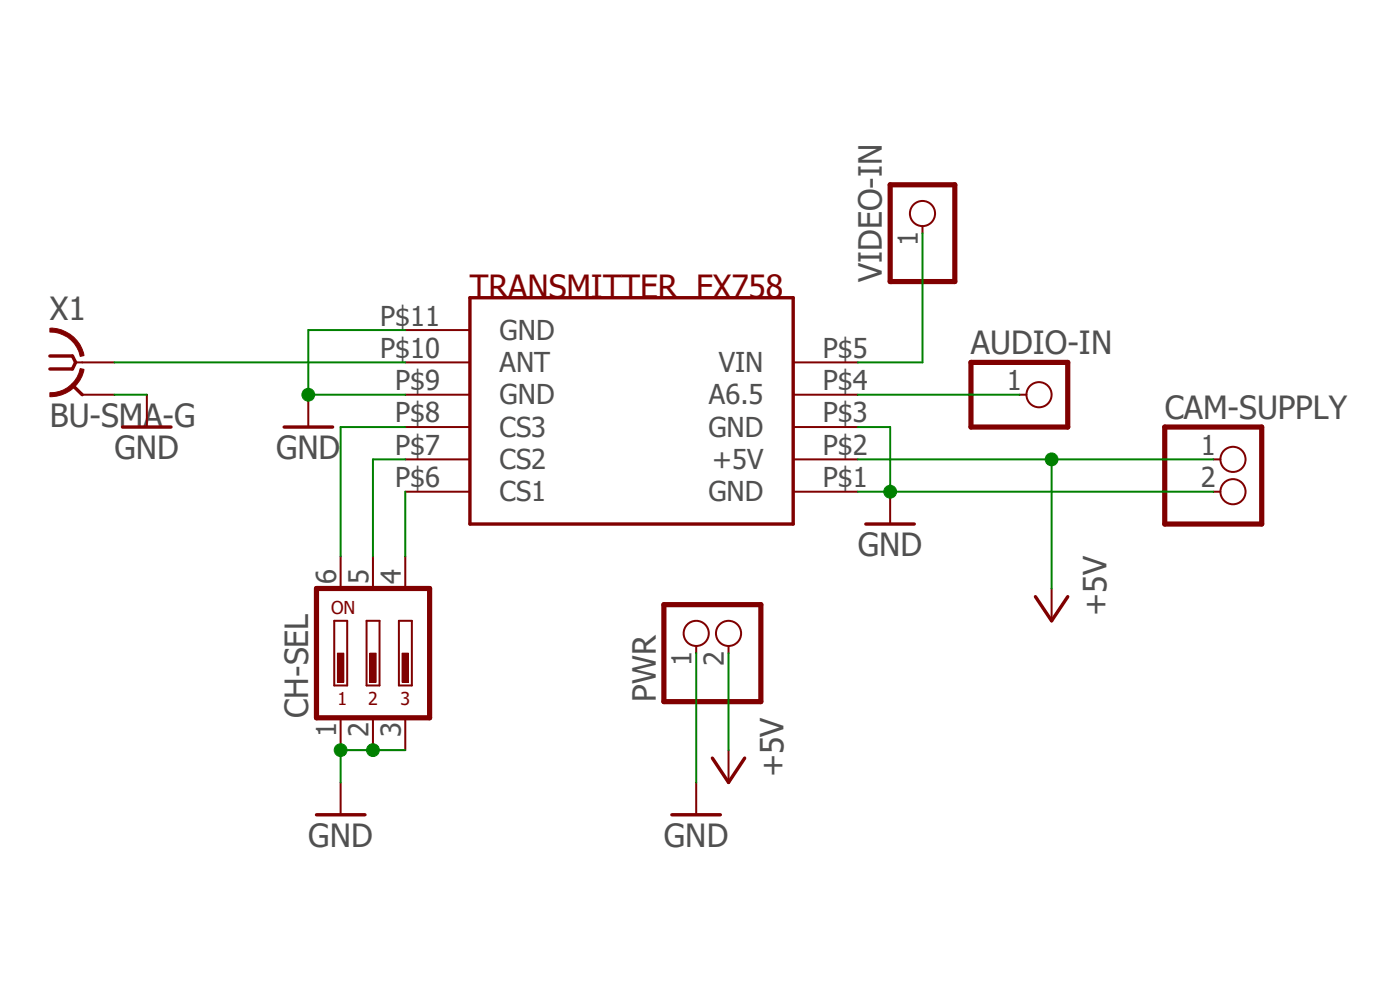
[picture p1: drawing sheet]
<?xml version="1.0" encoding="utf-8"?>
<!DOCTYPE eagle SYSTEM "eagle.dtd">
<eagle version="8.1.1">
<drawing>
<settings>
<setting alwaysvectorfont="no"/>
<setting verticaltext="up"/>
</settings>
<grid distance="0.1" unitdist="inch" unit="inch" style="lines" multiple="1" display="no" altdistance="0.01" altunitdist="inch" altunit="inch"/>
<schematic xreflabel="%F%N/%S.%C%R" xrefpart="/%S.%C%R">
<libraries>
<library name="hi-link">
<symbols>
<symbol name="FX758">
<wire x1="-12.7" y1="10.16" x2="12.7" y2="10.16" width="0.254" layer="94"/>
<wire x1="12.7" y1="10.16" x2="12.7" y2="-7.62" width="0.254" layer="94"/>
<pin name="GND@1" x="-17.78" y="7.62" length="middle"/>
<pin name="ANT" x="-17.78" y="5.08" length="middle"/>
<pin name="GND@2" x="-17.78" y="2.54" length="middle"/>
<pin name="CS3" x="-17.78" y="0" length="middle"/>
<pin name="CS2" x="-17.78" y="-2.54" length="middle"/>
<pin name="CS1" x="-17.78" y="-5.08" length="middle"/>
<pin name="VIN" x="17.78" y="5.08" length="middle" rot="R180"/>
<pin name="A6.5" x="17.78" y="2.54" length="middle" rot="R180"/>
<pin name="GND@3" x="17.78" y="0" length="middle" rot="R180"/>
<pin name="+5V" x="17.78" y="-2.54" length="middle" rot="R180"/>
<pin name="GND@4" x="17.78" y="-5.08" length="middle" rot="R180"/>
<wire x1="-12.7" y1="-7.62" x2="-12.7" y2="10.16" width="0.254" layer="94"/>
<wire x1="-12.7" y1="-7.62" x2="12.7" y2="-7.62" width="0.254" layer="94"/>
<text x="-12.7" y="10.16" size="1.778" layer="94">&gt;NAME</text>
<text x="5.08" y="10.16" size="1.778" layer="94">FX758</text>
</symbol>
</symbols>
<devicesets>
<deviceset name="FX758">
<gates>
<gate name="G$1" symbol="FX758" x="0" y="0"/>
</gates>
<devices>
<device name="" package="FX758">
<connects>
<connect gate="G$1" pin="+5V" pad="P$2"/>
<connect gate="G$1" pin="A6.5" pad="P$4"/>
<connect gate="G$1" pin="ANT" pad="P$10"/>
<connect gate="G$1" pin="CS1" pad="P$6"/>
<connect gate="G$1" pin="CS2" pad="P$7"/>
<connect gate="G$1" pin="CS3" pad="P$8"/>
<connect gate="G$1" pin="GND@1" pad="P$11"/>
<connect gate="G$1" pin="GND@2" pad="P$9"/>
<connect gate="G$1" pin="GND@3" pad="P$3"/>
<connect gate="G$1" pin="GND@4" pad="P$1"/>
<connect gate="G$1" pin="VIN" pad="P$5"/>
</connects>
<technologies>
<technology name=""/>
</technologies>
</device>
</devices>
</deviceset>
</devicesets>
</library>
<library name="con-coax">
<symbols>
<symbol name="BNC-FGND">
<wire x1="0" y1="-2.54" x2="-0.762" y2="-1.778" width="0.254" layer="94"/>
<wire x1="0" y1="0" x2="-0.508" y2="0" width="0.1524" layer="94"/>
<wire x1="-2.54" y1="0.508" x2="-0.762" y2="0.508" width="0.254" layer="94"/>
<wire x1="-0.762" y1="0.508" x2="-0.508" y2="0" width="0.254" layer="94"/>
<wire x1="-0.508" y1="0" x2="-0.762" y2="-0.508" width="0.254" layer="94"/>
<wire x1="-0.762" y1="-0.508" x2="-2.54" y2="-0.508" width="0.254" layer="94"/>
<wire x1="-2.54" y1="2.54" x2="0" y2="0.508" width="0.3048" layer="94" curve="-79.611142" cap="flat"/>
<wire x1="-2.54" y1="-2.54" x2="0" y2="-0.508" width="0.3048" layer="94" curve="79.611142" cap="flat"/>
<text x="-2.54" y="-5.08" size="1.778" layer="96">&gt;VALUE</text>
<text x="-2.54" y="3.302" size="1.778" layer="95">&gt;NAME</text>
<pin name="1" x="2.54" y="0" visible="off" length="short" direction="pas" rot="R180"/>
<pin name="2" x="2.54" y="-2.54" visible="off" length="short" direction="pas" rot="R180"/>
</symbol>
</symbols>
<devicesets>
<deviceset name="BU-SMA-G" prefix="X">
<gates>
<gate name="G1" symbol="BNC-FGND" x="0" y="0"/>
</gates>
<devices>
<device name="" package="BU-SMA-G">
<connects>
<connect gate="G1" pin="1" pad="1"/>
<connect gate="G1" pin="2" pad="2 3 4 5"/>
</connects>
<technologies>
<technology name="">
<attribute name="MF" value="" constant="no"/>
<attribute name="MPN" value="" constant="no"/>
<attribute name="OC_FARNELL" value="unknown" constant="no"/>
<attribute name="OC_NEWARK" value="unknown" constant="no"/>
</technology>
</technologies>
</device>
</devices>
</deviceset>
</devicesets>
</library>
<library name="supply1">
<symbols>
<symbol name="GND">
<wire x1="-1.905" y1="0" x2="1.905" y2="0" width="0.254" layer="94"/>
<text x="-2.54" y="-2.54" size="1.778" layer="96">&gt;VALUE</text>
<pin name="GND" x="0" y="2.54" visible="off" length="short" direction="sup" rot="R270"/>
</symbol>
<symbol name="+5V">
<wire x1="1.27" y1="-1.905" x2="0" y2="0" width="0.254" layer="94"/>
<wire x1="0" y1="0" x2="-1.27" y2="-1.905" width="0.254" layer="94"/>
<text x="-2.54" y="-5.08" size="1.778" layer="96" rot="R90">&gt;VALUE</text>
<pin name="+5V" x="0" y="-2.54" visible="off" length="short" direction="sup" rot="R90"/>
</symbol>
</symbols>
<devicesets>
<deviceset name="GND" prefix="GND">
<gates>
<gate name="1" symbol="GND" x="0" y="0"/>
</gates>
<devices>
<device name="">
<technologies>
<technology name=""/>
</technologies>
</device>
</devices>
</deviceset>
<deviceset name="+5V" prefix="P+">
<gates>
<gate name="1" symbol="+5V" x="0" y="0"/>
</gates>
<devices>
<device name="">
<technologies>
<technology name=""/>
</technologies>
</device>
</devices>
</deviceset>
</devicesets>
</library>
<library name="switch-dil">
<symbols>
<symbol name="DIP03">
<wire x1="4.445" y1="5.08" x2="4.445" y2="-5.08" width="0.4064" layer="94"/>
<wire x1="4.445" y1="5.08" x2="-4.445" y2="5.08" width="0.4064" layer="94"/>
<wire x1="-4.445" y1="5.08" x2="-4.445" y2="-5.08" width="0.4064" layer="94"/>
<wire x1="-4.445" y1="-5.08" x2="4.445" y2="-5.08" width="0.4064" layer="94"/>
<wire x1="-2.032" y1="-2.54" x2="-3.048" y2="-2.54" width="0.1524" layer="94"/>
<wire x1="-3.048" y1="2.54" x2="-2.032" y2="2.54" width="0.1524" layer="94"/>
<wire x1="-2.032" y1="2.54" x2="-2.032" y2="-2.54" width="0.1524" layer="94"/>
<wire x1="-3.048" y1="-2.54" x2="-3.048" y2="2.54" width="0.1524" layer="94"/>
<wire x1="0.508" y1="-2.54" x2="-0.508" y2="-2.54" width="0.1524" layer="94"/>
<wire x1="-0.508" y1="2.54" x2="0.508" y2="2.54" width="0.1524" layer="94"/>
<wire x1="0.508" y1="2.54" x2="0.508" y2="-2.54" width="0.1524" layer="94"/>
<wire x1="-0.508" y1="-2.54" x2="-0.508" y2="2.54" width="0.1524" layer="94"/>
<wire x1="3.048" y1="-2.54" x2="2.032" y2="-2.54" width="0.1524" layer="94"/>
<wire x1="2.032" y1="2.54" x2="3.048" y2="2.54" width="0.1524" layer="94"/>
<wire x1="3.048" y1="2.54" x2="3.048" y2="-2.54" width="0.1524" layer="94"/>
<wire x1="2.032" y1="-2.54" x2="2.032" y2="2.54" width="0.1524" layer="94"/>
<text x="-5.08" y="-5.08" size="1.778" layer="95" rot="R90">&gt;NAME</text>
<text x="6.985" y="-5.08" size="1.778" layer="96" rot="R90">&gt;VALUE</text>
<text x="-2.794" y="-4.064" size="0.9906" layer="94" ratio="14">1</text>
<text x="-0.381" y="-4.064" size="0.9906" layer="94" ratio="14">2</text>
<text x="2.159" y="-4.064" size="0.9906" layer="94" ratio="14">3</text>
<text x="-3.302" y="3.048" size="0.9906" layer="94" ratio="14">ON</text>
<rectangle x1="-2.794" y1="-2.286" x2="-2.286" y2="0" layer="94"/>
<rectangle x1="-0.254" y1="-2.286" x2="0.254" y2="0" layer="94"/>
<rectangle x1="2.286" y1="-2.286" x2="2.794" y2="0" layer="94"/>
<pin name="4" x="2.54" y="7.62" visible="pad" length="short" direction="pas" rot="R270"/>
<pin name="5" x="0" y="7.62" visible="pad" length="short" direction="pas" rot="R270"/>
<pin name="6" x="-2.54" y="7.62" visible="pad" length="short" direction="pas" rot="R270"/>
<pin name="1" x="-2.54" y="-7.62" visible="pad" length="short" direction="pas" rot="R90"/>
<pin name="2" x="0" y="-7.62" visible="pad" length="short" direction="pas" rot="R90"/>
<pin name="3" x="2.54" y="-7.62" visible="pad" length="short" direction="pas" rot="R90"/>
</symbol>
</symbols>
<devicesets>
<deviceset name="DP03" prefix="S" uservalue="yes">
<gates>
<gate name="1" symbol="DIP03" x="0" y="0"/>
</gates>
<devices>
<device name="" package="DP-03">
<connects>
<connect gate="1" pin="1" pad="1"/>
<connect gate="1" pin="2" pad="2"/>
<connect gate="1" pin="3" pad="3"/>
<connect gate="1" pin="4" pad="4"/>
<connect gate="1" pin="5" pad="5"/>
<connect gate="1" pin="6" pad="6"/>
</connects>
<technologies>
<technology name="">
<attribute name="MF" value="" constant="no"/>
<attribute name="MPN" value="MCDP03" constant="no"/>
<attribute name="OC_FARNELL" value="1522004" constant="no"/>
<attribute name="OC_NEWARK" value="74M2976" constant="no"/>
</technology>
</technologies>
</device>
</devices>
</deviceset>
</devicesets>
</library>
<library name="pinhead">
<symbols>
<symbol name="PINHD1">
<wire x1="-6.35" y1="-2.54" x2="1.27" y2="-2.54" width="0.4064" layer="94"/>
<wire x1="1.27" y1="-2.54" x2="1.27" y2="2.54" width="0.4064" layer="94"/>
<wire x1="1.27" y1="2.54" x2="-6.35" y2="2.54" width="0.4064" layer="94"/>
<wire x1="-6.35" y1="2.54" x2="-6.35" y2="-2.54" width="0.4064" layer="94"/>
<text x="-6.35" y="3.175" size="1.778" layer="95">&gt;NAME</text>
<text x="-6.35" y="-5.08" size="1.778" layer="96">&gt;VALUE</text>
<pin name="1" x="-2.54" y="0" visible="pad" length="short" direction="pas" function="dot"/>
</symbol>
<symbol name="PINHD2">
<wire x1="-6.35" y1="-2.54" x2="1.27" y2="-2.54" width="0.4064" layer="94"/>
<wire x1="1.27" y1="-2.54" x2="1.27" y2="5.08" width="0.4064" layer="94"/>
<wire x1="1.27" y1="5.08" x2="-6.35" y2="5.08" width="0.4064" layer="94"/>
<wire x1="-6.35" y1="5.08" x2="-6.35" y2="-2.54" width="0.4064" layer="94"/>
<text x="-6.35" y="5.715" size="1.778" layer="95">&gt;NAME</text>
<text x="-6.35" y="-5.08" size="1.778" layer="96">&gt;VALUE</text>
<pin name="1" x="-2.54" y="2.54" visible="pad" length="short" direction="pas" function="dot"/>
<pin name="2" x="-2.54" y="0" visible="pad" length="short" direction="pas" function="dot"/>
</symbol>
</symbols>
<devicesets>
<deviceset name="PINHD-1X1" prefix="JP" uservalue="yes">
<gates>
<gate name="G$1" symbol="PINHD1" x="0" y="0"/>
</gates>
<devices>
<device name="" package="1X01">
<connects>
<connect gate="G$1" pin="1" pad="1"/>
</connects>
<technologies>
<technology name=""/>
</technologies>
</device>
</devices>
</deviceset>
<deviceset name="PINHD-1X2" prefix="JP" uservalue="yes">
<gates>
<gate name="G$1" symbol="PINHD2" x="0" y="0"/>
</gates>
<devices>
<device name="" package="1X02">
<connects>
<connect gate="G$1" pin="1" pad="1"/>
<connect gate="G$1" pin="2" pad="2"/>
</connects>
<technologies>
<technology name=""/>
</technologies>
</device>
<device name="/90" package="1X02/90">
<connects>
<connect gate="G$1" pin="1" pad="1"/>
<connect gate="G$1" pin="2" pad="2"/>
</connects>
<technologies>
<technology name=""/>
</technologies>
</device>
</devices>
</deviceset>
</devicesets>
</library>
</libraries>
<attributes>
</attributes>
<variantdefs>
</variantdefs>
<classes>
<class number="0" name="default" width="0" drill="0">
</class>
</classes>
<parts>
<part name="TRANSMITTER" library="hi-link" deviceset="FX758" device=""/>
<part name="X1" library="con-coax" deviceset="BU-SMA-G" device=""/>
<part name="GND1" library="supply1" deviceset="GND" device=""/>
<part name="GND3" library="supply1" deviceset="GND" device=""/>
<part name="GND5" library="supply1" deviceset="GND" device=""/>
<part name="CH-SEL" library="switch-dil" deviceset="DP03" device=""/>
<part name="GND2" library="supply1" deviceset="GND" device=""/>
<part name="VIDEO-IN" library="pinhead" deviceset="PINHD-1X1" device=""/>
<part name="AUDIO-IN" library="pinhead" deviceset="PINHD-1X1" device=""/>
<part name="CAM-SUPPLY" library="pinhead" deviceset="PINHD-1X2" device=""/>
<part name="P+1" library="supply1" deviceset="+5V" device=""/>
<part name="PWR" library="pinhead" deviceset="PINHD-1X2" device=""/>
<part name="P+2" library="supply1" deviceset="+5V" device=""/>
<part name="GND4" library="supply1" deviceset="GND" device=""/>
</parts>
<sheets>
<sheet>
<plain>
</plain>
<instances>
<instance part="TRANSMITTER" gate="G$1" x="0" y="0"/>
<instance part="X1" gate="G1" x="-43.18" y="5.08"/>
<instance part="GND1" gate="1" x="-38.1" y="0"/>
<instance part="GND3" gate="1" x="-25.4" y="0"/>
<instance part="GND5" gate="1" x="20.32" y="-7.62"/>
<instance part="CH-SEL" gate="1" x="-20.32" y="-17.78"/>
<instance part="GND2" gate="1" x="-22.86" y="-30.48"/>
<instance part="VIDEO-IN" gate="G$1" x="22.86" y="17.78" rot="R90"/>
<instance part="AUDIO-IN" gate="G$1" x="33.02" y="2.54"/>
<instance part="CAM-SUPPLY" gate="G$1" x="48.26" y="-5.08"/>
<instance part="P+1" gate="1" x="33.02" y="-15.24" rot="R180"/>
<instance part="PWR" gate="G$1" x="7.62" y="-15.24" rot="R90"/>
<instance part="P+2" gate="1" x="7.62" y="-27.94" rot="R180"/>
<instance part="GND4" gate="1" x="5.08" y="-30.48"/>
</instances>
<busses>
</busses>
<nets>
<net name="GND" class="0">
<segment>
<wire x1="-17.78" y1="7.62" x2="-25.4" y2="7.62" width="0.1524" layer="91"/>
<wire x1="-25.4" y1="7.62" x2="-25.4" y2="2.54" width="0.1524" layer="91"/>
<pinref part="TRANSMITTER" gate="G$1" pin="GND@2"/>
<wire x1="-25.4" y1="2.54" x2="-17.78" y2="2.54" width="0.1524" layer="91"/>
<pinref part="GND3" gate="1" pin="GND"/>
<junction x="-25.4" y="2.54"/>
<pinref part="TRANSMITTER" gate="G$1" pin="GND@1"/>
</segment>
<segment>
<pinref part="GND1" gate="1" pin="GND"/>
<pinref part="X1" gate="G1" pin="2"/>
<wire x1="-38.1" y1="2.54" x2="-40.64" y2="2.54" width="0.1524" layer="91"/>
</segment>
<segment>
<pinref part="GND2" gate="1" pin="GND"/>
<pinref part="CH-SEL" gate="1" pin="1"/>
<wire x1="-22.86" y1="-27.94" x2="-22.86" y2="-25.4" width="0.1524" layer="91"/>
<pinref part="CH-SEL" gate="1" pin="3"/>
<pinref part="CH-SEL" gate="1" pin="2"/>
<wire x1="-17.78" y1="-25.4" x2="-20.32" y2="-25.4" width="0.1524" layer="91"/>
<wire x1="-20.32" y1="-25.4" x2="-22.86" y2="-25.4" width="0.1524" layer="91"/>
<junction x="-22.86" y="-25.4"/>
<junction x="-20.32" y="-25.4"/>
</segment>
<segment>
<pinref part="TRANSMITTER" gate="G$1" pin="GND@3"/>
<wire x1="17.78" y1="0" x2="20.32" y2="0" width="0.1524" layer="91"/>
<wire x1="20.32" y1="0" x2="20.32" y2="-5.08" width="0.1524" layer="91"/>
<pinref part="TRANSMITTER" gate="G$1" pin="GND@4"/>
<wire x1="20.32" y1="-5.08" x2="17.78" y2="-5.08" width="0.1524" layer="91"/>
<pinref part="GND5" gate="1" pin="GND"/>
<junction x="20.32" y="-5.08"/>
<pinref part="CAM-SUPPLY" gate="G$1" pin="2"/>
<wire x1="20.32" y1="-5.08" x2="45.72" y2="-5.08" width="0.1524" layer="91"/>
</segment>
<segment>
<pinref part="GND4" gate="1" pin="GND"/>
<pinref part="PWR" gate="G$1" pin="1"/>
<wire x1="5.08" y1="-27.94" x2="5.08" y2="-17.78" width="0.1524" layer="91"/>
</segment>
</net>
<net name="ANTENA" class="0">
<segment>
<pinref part="X1" gate="G1" pin="1"/>
<pinref part="TRANSMITTER" gate="G$1" pin="ANT"/>
<wire x1="-40.64" y1="5.08" x2="-17.78" y2="5.08" width="0.1524" layer="91"/>
</segment>
</net>
<net name="CH1" class="0">
<segment>
<pinref part="CH-SEL" gate="1" pin="4"/>
<pinref part="TRANSMITTER" gate="G$1" pin="CS1"/>
<wire x1="-17.78" y1="-10.16" x2="-17.78" y2="-5.08" width="0.1524" layer="91"/>
</segment>
</net>
<net name="CH2" class="0">
<segment>
<pinref part="TRANSMITTER" gate="G$1" pin="CS2"/>
<pinref part="CH-SEL" gate="1" pin="5"/>
<wire x1="-17.78" y1="-2.54" x2="-20.32" y2="-2.54" width="0.1524" layer="91"/>
<wire x1="-20.32" y1="-2.54" x2="-20.32" y2="-10.16" width="0.1524" layer="91"/>
</segment>
</net>
<net name="CH3" class="0">
<segment>
<pinref part="TRANSMITTER" gate="G$1" pin="CS3"/>
<pinref part="CH-SEL" gate="1" pin="6"/>
<wire x1="-17.78" y1="0" x2="-22.86" y2="0" width="0.1524" layer="91"/>
<wire x1="-22.86" y1="0" x2="-22.86" y2="-10.16" width="0.1524" layer="91"/>
</segment>
</net>
<net name="VIDEO-IN" class="0">
<segment>
<pinref part="TRANSMITTER" gate="G$1" pin="VIN"/>
<pinref part="VIDEO-IN" gate="G$1" pin="1"/>
<wire x1="17.78" y1="5.08" x2="22.86" y2="5.08" width="0.1524" layer="91"/>
<wire x1="22.86" y1="5.08" x2="22.86" y2="15.24" width="0.1524" layer="91"/>
</segment>
</net>
<net name="AUDIO-IN" class="0">
<segment>
<pinref part="TRANSMITTER" gate="G$1" pin="A6.5"/>
<pinref part="AUDIO-IN" gate="G$1" pin="1"/>
<wire x1="17.78" y1="2.54" x2="30.48" y2="2.54" width="0.1524" layer="91"/>
</segment>
</net>
<net name="+5V" class="0">
<segment>
<pinref part="TRANSMITTER" gate="G$1" pin="+5V"/>
<pinref part="CAM-SUPPLY" gate="G$1" pin="1"/>
<wire x1="17.78" y1="-2.54" x2="33.02" y2="-2.54" width="0.1524" layer="91"/>
<pinref part="P+1" gate="1" pin="+5V"/>
<wire x1="33.02" y1="-2.54" x2="45.72" y2="-2.54" width="0.1524" layer="91"/>
<wire x1="33.02" y1="-12.7" x2="33.02" y2="-2.54" width="0.1524" layer="91"/>
<junction x="33.02" y="-2.54"/>
</segment>
<segment>
<pinref part="P+2" gate="1" pin="+5V"/>
<pinref part="PWR" gate="G$1" pin="2"/>
<wire x1="7.62" y1="-25.4" x2="7.62" y2="-17.78" width="0.1524" layer="91"/>
</segment>
</net>
</nets>
</sheet>
</sheets>
<errors>
<approved hash="113,1,-21.7212,-17.78,CH-SEL,,,,,"/>
<approved hash="113,1,21.4588,16.9239,VIDEO-IN,,,,,"/>
<approved hash="113,1,32.2888,3.94123,AUDIO-IN,,,,,"/>
<approved hash="113,1,49.1935,-2.40877,CAM-SUPPLY,,,,,"/>
</errors>
</schematic>
</drawing>
</eagle>
